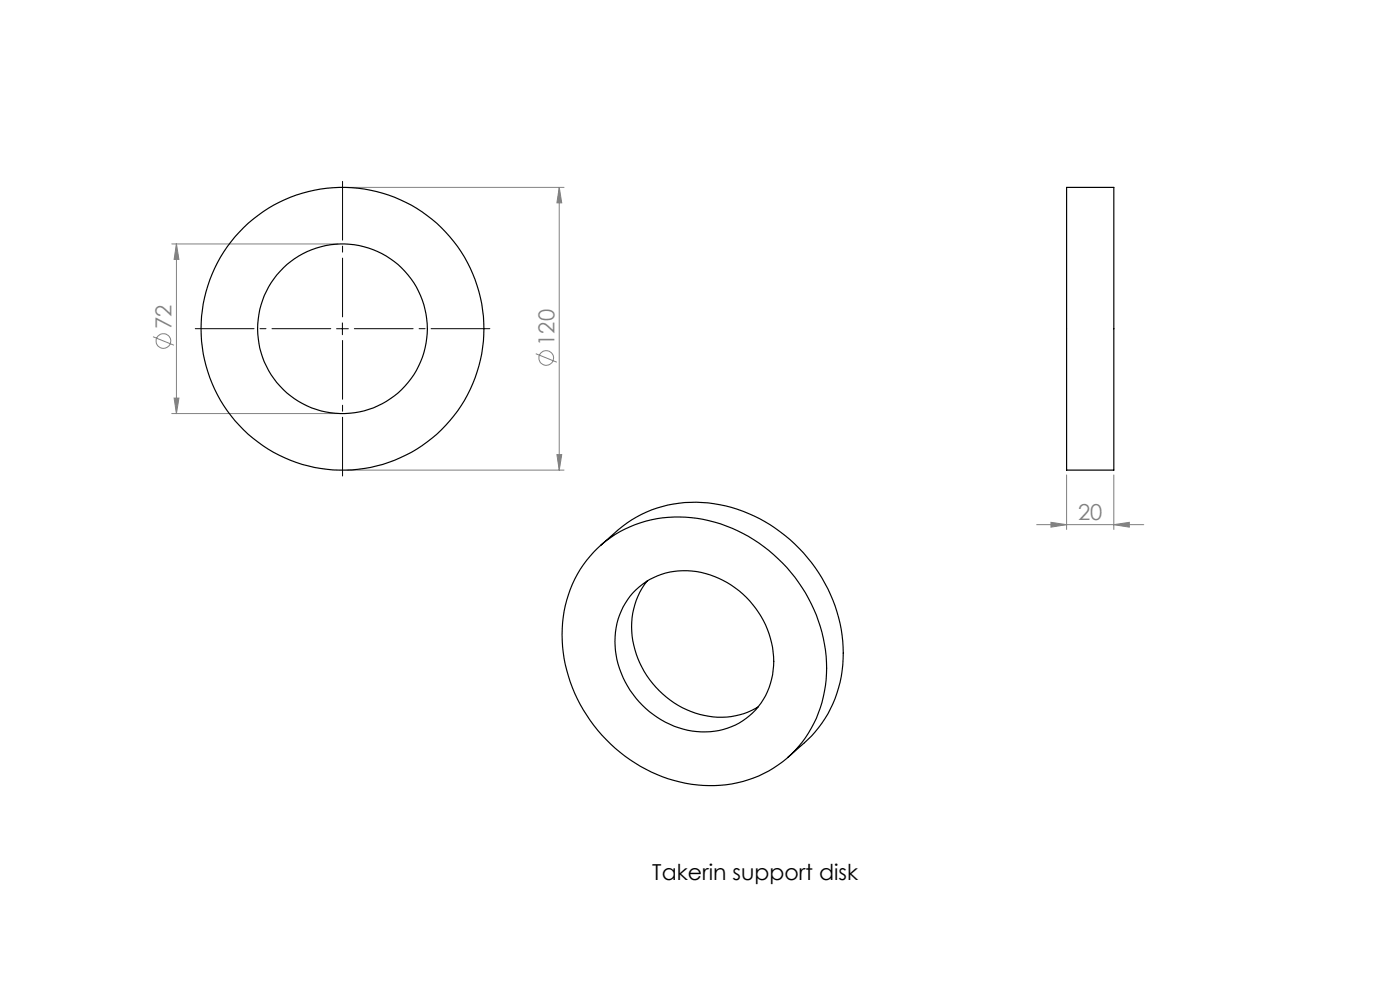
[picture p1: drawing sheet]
<svg xmlns="http://www.w3.org/2000/svg" width="297mm" height="210mm" viewBox="0 0 297 210" stroke-linecap="round" stroke-linejoin="round" font-family="sans-serif">
<g fill="none" stroke="#808080" stroke-width=".21">
<path d="M73.7 39.7h46M118.6 39.7l.6 3.3h-1.1zM118.6 39.7v60M36.4 51.7h35.2M37.4 51.7l.6 3.3h-1.1zM37.4 51.7v36M32.5 71.4l4.4 1.8M113.7 75l4.4 1.8M36.4 87.7h35.2M36.9 84.4h1.1l-.6 3.3zM73.7 99.7h46M118.1 96.4h1.1l-.6 3.3z"/>
<path d="M219.9 111.3h22.7M223 110.8l3.3 .5-3.3 .5zM226.3 100.7v11.6M236.3 111.3l3.3-.5v1zM236.3 100.7v11.6"/>
<circle cx="34.7" cy="72.3" r="1.55"/>
<circle cx="115.9" cy="75.9" r="1.55"/>
</g>
<path d="M70.2 69.7h-28.8M72.7 67.2v-28.7M72.7 72.2v28.8M75.2 69.7h28.7" fill="none" stroke="#000" stroke-width=".21" stroke-dasharray="15.2 1.3 1.3 1.3" stroke-dashoffset="2.8"/>
<path d="M71.4 69.7h2.5M72.6 68.5v2.5" fill="none" stroke="#000" stroke-width=".21"/>
<g fill="#808080">
<path d="M223 110.8l3.3 .5-3.3 .5zM236.3 111.3l3.3-.5v1z"/>
<path d="M118.6 39.7l.6 3.3h-1.1zM118.1 96.4h1.1l-.6 3.3zM37.4 51.7l.6 3.3h-1.1zM36.9 84.4h1.1l-.6 3.3z"/>
</g>
<g fill="none" stroke="#000" stroke-width=".25">
<path d="M226.3 39.7h10v60h-10zM126 117.1a25.3 25.3 0 0 1 25.6-6.3 32.9 32.9 0 0 1 23.7 33.4 24.2 24.2 0 0 1-27.4 22.3 32.7 32.7 0 0 1-28.6-33.1 25 25 0 0 1 6.7-16.3zM127.5 115.7l3.5-3.2a25.5 25.5 0 0 1 24.2-4.9 33.1 33.1 0 0 1 23.7 31 25 25 0 0 1-8.2 18.9l-3.6 3.1M134.3 125.8a15.7 15.7 0 0 1 19.1-2.7 19.3 19.3 0 0 1 10.3 21 14.6 14.6 0 0 1-17.9 10.8 19.8 19.8 0 0 1-15.2-20.8 15.3 15.3 0 0 1 3.7-8.3zM137.3 123.3a16.4 16.4 0 0 0-1.6 17.3 19.2 19.2 0 0 0 19.4 11.4l2.7-.6 3-1.4"/>
<circle cx="72.6" cy="69.7" r="30"/>
<circle cx="72.7" cy="69.7" r="18"/>
</g>
<g font-size="4.7" fill="#808080">
<text x="36.4" y="69.8" transform="rotate(-90 36.4 69.8)">72</text>
<text x="117.6" y="73.3" transform="rotate(-90 117.6 73.3)">120</text>
<text x="228.7" y="110.3">20</text>
</g>
<text font-size="4.7" x="138.4" y="186.8">Takerin support disk</text>
</svg>
